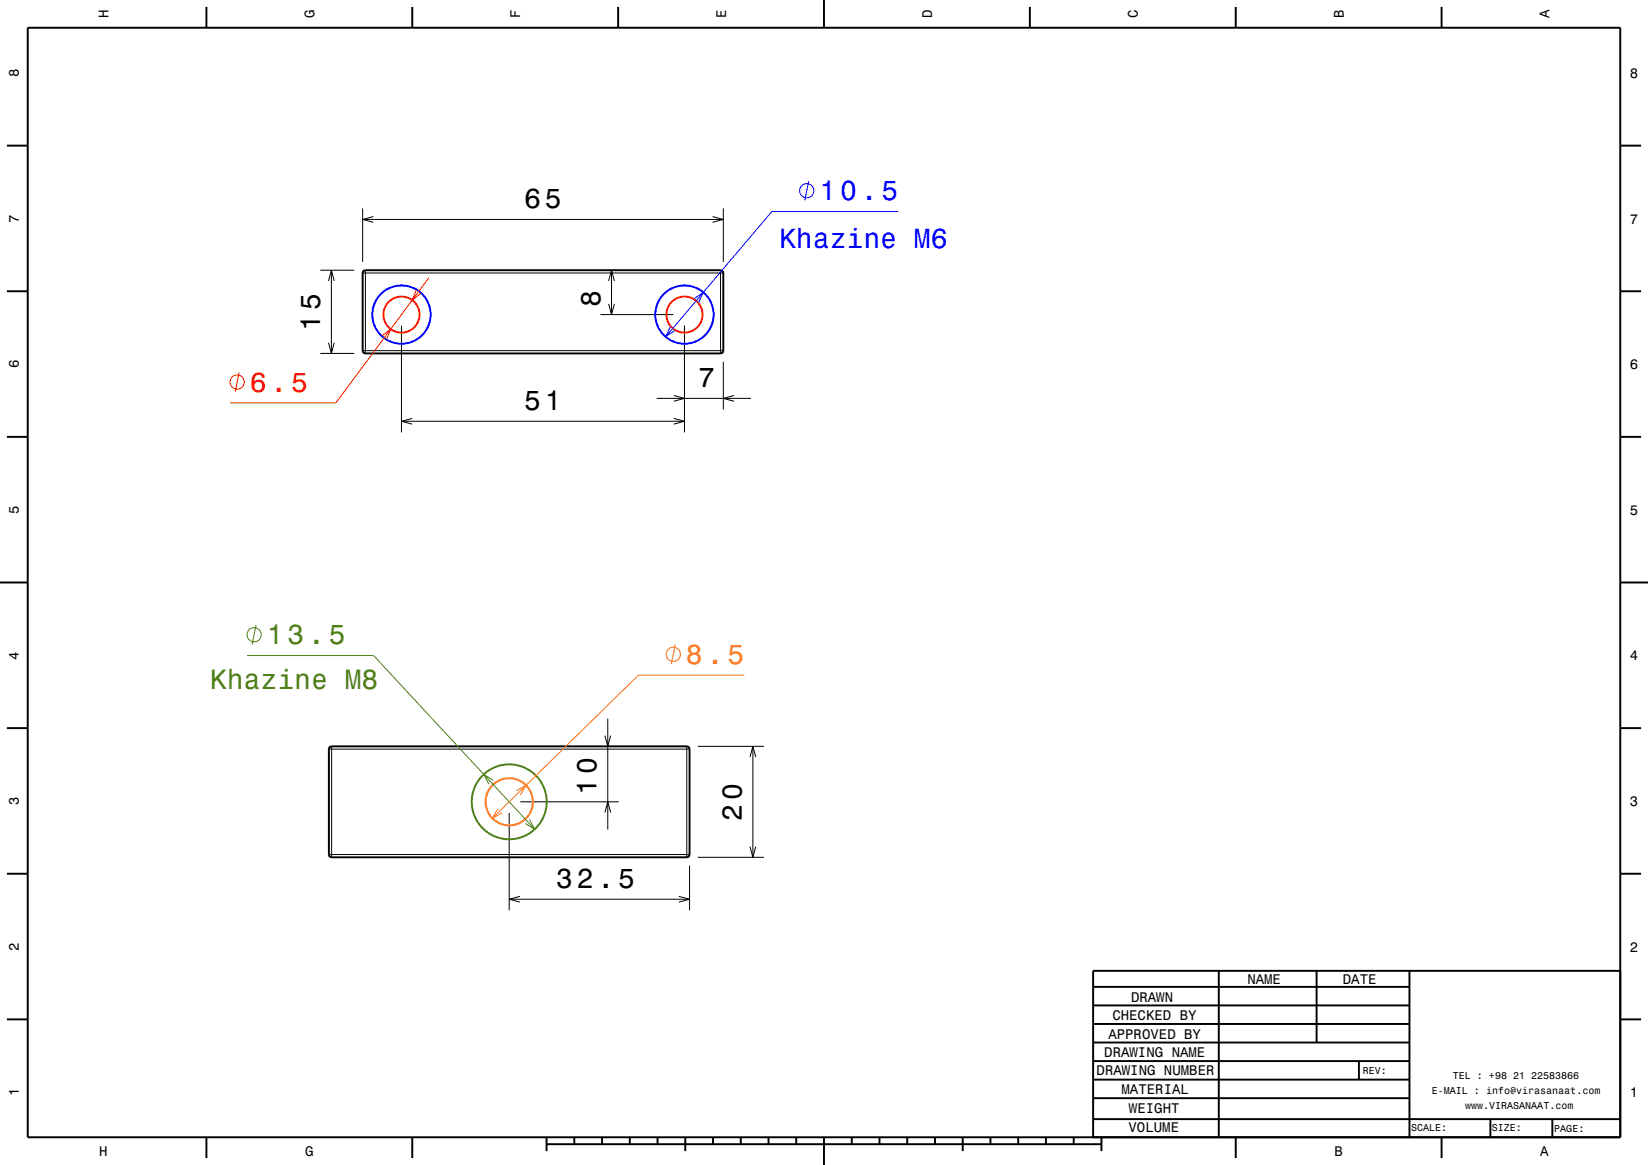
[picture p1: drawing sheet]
<svg xmlns="http://www.w3.org/2000/svg" width="297mm" height="210mm" viewBox="0 0 297 210" stroke-linecap="round" stroke-linejoin="round" font-family="sans-serif">
<g fill="none" stroke="#000" stroke-width=".18">
<path d="M65.4 37.6v9.6M65.4 39.6h65M67.3 39l-1.9 .6 1.9 .5M128.4 39l2 .6-2 .5M130.4 37.6v9.6M57.7 48.7h6.2M59.2 50.6l.5-1.9 .5 1.9M59.7 48.7v15M65.4 49.2h65M65.9 48.7v15M72.4 58.7v19.2M108.2 56.7h13.2"/>
<path d="M109.7 54.8l.5 1.9 .5-1.9M109.7 50.6l.5-1.9 .5 1.9M110.2 48.7v8M123.4 58.7v19.2M129.9 48.7v15M57.7 63.7h6.2M59.2 61.8l.5 1.9 .5-1.9M65.4 63.2h65M72.4 75.9h51M74.3 75.4l-1.9 .5 1.9 .6M118.4 71.8h17M121.4 71.3l2 .5-2 .5"/>
<path d="M121.4 75.4l2 .5-2 .6M130.4 65.2v8.6M132.3 71.3l-1.9 .5 1.9 .5M59.3 135h65M59.8 134.5v20M109 132.6l.5 1.9 .5-1.9M109.5 129.5v20M123.8 134.5v20M125.8 134.5h11.9M135.2 136.5l.5-2 .5 2M135.7 134.5v20M59.3 154h65"/>
<path d="M91.8 146.5v17.6M93.8 144.5h17.7M109 146.5l.5-2 .5 2M124.3 156v8.1M125.8 154.5h11.9M135.2 152.6l.5 1.9 .5-1.9M91.8 162.1h32.5M93.7 161.6l-1.9 .5 1.9 .5M122.3 161.6l2 .5-2 .5"/>
</g>
<g fill="none" stroke="#f00" stroke-width=".35">
<circle cx="72.4" cy="56.7" r="3.2"/>
<circle cx="123.4" cy="56.7" r="3.3"/>
</g>
<g fill="none" stroke="#00f" stroke-width=".35">
<circle cx="72.4" cy="56.7" r="5.2"/>
<circle cx="123.4" cy="56.7" r="5.2"/>
</g>
<g fill="none" stroke="#000" stroke-width=".35">
<path d="M5 5h287v200h-287zM37.2 1.3v3.7M74.3 1.3v3.7M111.4 1.3v3.7M148.5 0v5M185.6 1.3v3.7M222.7 1.3v3.7M259.8 1.3v3.7M1.2 26.3h3.8M292 26.3h3.8M1.2 52.5h3.8M65.4 48.9l.5-.2h64a.51 .51 0 0 1 .5 .5v14a.5 .5 0 0 1-.5 .5h-64a.5 .5 0 0 1-.5-.5z"/>
<path d="M292 52.5h3.8M1.2 78.8h3.8M292 78.8h3.8M0 105h5M292 105h5M1.2 131.3h3.8M59.4 134.8l.4-.3h64a.5 .5 0 0 1 .5 .5v19a.5 .5 0 0 1-.5 .5h-64a.5 .5 0 0 1-.5-.5zM292 131.3h3.8M1.2 157.5h3.8M292 157.5h3.8M197 177.9h57M219.6 174.9v30"/>
<path d="M237.3 175v12.9M254 175v30M292 175h-95v30M1.2 183.8h3.8M197 181.2h57M197 184.6h57M197 187.9h57M197 191.3h57M197 194.6h57M197 198h57M244.9 191.3v3.3M292 183.8h3.8"/>
<path d="M37.2 205v3.8M74.3 205v3.8M98.5 206.3h100M98.5 205v2.5M103.5 205v1.3M108.5 205v1.3M113.5 205v1.3M118.5 205v1.3M123.5 205v2.5M128.5 205v1.3M133.5 205v1.3M138.5 205v1.3"/>
<path d="M143.5 205v1.3M148.5 205v5M153.5 205v1.3M158.5 205v1.3M163.5 205v1.3M168.5 205v1.3M173.5 205v2.5M178.5 205v1.3M183.5 205v1.3M188.5 205v1.3M193.5 205v1.3M197 201.7h95"/>
<path d="M198.5 205v2.5M222.7 205v3.8M259.8 205v3.8M268.6 201.7v3.3M279.8 201.8v3.2"/>
</g>
<circle cx="91.8" cy="144.5" r="4.3" fill="none" stroke="#ff8000" stroke-width=".35"/>
<circle cx="91.8" cy="144.5" r="6.7" fill="none" stroke="#4e8017" stroke-width=".35"/>
<g fill="none" stroke="#00f" stroke-width=".18">
<path d="M145.7 32.6l-.7 3.5M161.9 38.1h-22.8l-19.1 22.6M120.8 58.9l-.8 1.8 1.6-1.1M125.1 53.8l1.6-1.1-.8 1.8"/>
<circle cx="145.4" cy="34.4" r="1.28"/>
</g>
<g fill="none" stroke="#f00" stroke-width=".18">
<path d="M75 52.2l-.7 1.9 1.6-1.2M77.3 50.1l-16.8 22.5h-19M43.1 67.1l-.7 3.5M68.8 60.6l1.6-1.3-.7 1.9"/>
<circle cx="42.7" cy="68.9" r="1.28"/>
</g>
<g fill="none" stroke="#4e8017" stroke-width=".18">
<path d="M44.5 118.2h22.8l29.1 31.3M46.2 112.7l-.8 3.5M88.9 140.6l-1.7-1 .9 1.8M95.4 147.7l1 1.8-1.7-1.1"/>
<circle cx="45.8" cy="114.4" r="1.28"/>
</g>
<g fill="none" stroke="#ff8000" stroke-width=".18">
<path d="M121.7 116.2l-.7 3.5M134.1 121.7h-19l-26.4 25.8M89.8 145.8l-1.1 1.7 1.8-1M93.1 142.5l1.7-.9-1 1.7"/>
<circle cx="121.3" cy="118" r="1.28"/>
</g>
<g font-size="5">
<text x="94.5" y="37.6">65</text>
<text x="57.7" y="59.6" transform="rotate(-90 57.7 59.6)">15</text>
<text x="108.2" y="55.3" transform="rotate(-90 108.2 55.3)">8</text>
<text x="125.8" y="69.8">7</text>
<text x="94.5" y="73.9">51</text>
<text x="107.5" y="143.3" transform="rotate(-90 107.5 143.3)">10</text>
<text x="133.7" y="147.9" transform="rotate(-90 133.7 147.9)">20</text>
<text x="100.2" y="160.1">32.5</text>
</g>
<g font-size="5" fill="#00f">
<text x="147.7" y="36.1">10.5</text>
<text x="140.4" y="44.7">Khazine M6</text>
</g>
<text font-size="5" fill="#f00" x="45" y="70.6">6.5</text>
<g font-size="5" fill="#4e8017">
<text x="48.1" y="116.2">13.5</text>
<text x="37.8" y="124.3">Khazine M8</text>
</g>
<text font-size="5" fill="#ff8000" x="123.6" y="119.7">8.5</text>
<g font-size="2.5">
<text x="19.6" y="3.3" transform="rotate(-90 19.6 3.3)">H</text>
<text x="56.7" y="3.3" transform="rotate(-90 56.7 3.3)">G</text>
<text x="93.8" y="3.3" transform="rotate(-90 93.8 3.3)">F</text>
<text x="130.9" y="3.3" transform="rotate(-90 130.9 3.3)">E</text>
<text x="168" y="3.3" transform="rotate(-90 168 3.3)">D</text>
<text x="205.1" y="3.3" transform="rotate(-90 205.1 3.3)">C</text>
<text x="242.2" y="3.3" transform="rotate(-90 242.2 3.3)">B</text>
<text x="279.3" y="3.3" transform="rotate(-90 279.3 3.3)">A</text>
<text x="3.4" y="13.9" transform="rotate(-90 3.4 13.9)">8</text>
<text x="293.7" y="14">8</text>
<text x="3.4" y="40.1" transform="rotate(-90 3.4 40.1)">7</text>
<text x="293.7" y="40.3">7</text>
<text x="3.4" y="66.4" transform="rotate(-90 3.4 66.4)">6</text>
<text x="293.7" y="66.5">6</text>
<text x="3.4" y="92.6" transform="rotate(-90 3.4 92.6)">5</text>
<text x="293.7" y="92.8">5</text>
<text x="3.4" y="118.9" transform="rotate(-90 3.4 118.9)">4</text>
<text x="293.7" y="119">4</text>
<text x="3.4" y="145.1" transform="rotate(-90 3.4 145.1)">3</text>
<text x="293.7" y="145.3">3</text>
<text x="3.4" y="171.4" transform="rotate(-90 3.4 171.4)">2</text>
<text x="293.7" y="171.5">2</text>
<text x="224.8" y="177.3">NAME</text>
<text x="242" y="177.3">DATE</text>
<text x="200.5" y="183.9">CHECKED BY</text>
<text x="203.8" y="180.5">DRAWN</text>
<text x="199" y="190.6">DRAWING NAME</text>
<text x="199.7" y="187.2">APPROVED BY</text>
<text x="3.4" y="197.6" transform="rotate(-90 3.4 197.6)">1</text>
<text x="197.6" y="193.8">DRAWING NUMBER</text>
<text x="202.1" y="197.2">MATERIAL</text>
<text x="293.7" y="197.8">1</text>
<text x="203.5" y="200.6">WEIGHT</text>
<text x="17.9" y="208.4">H</text>
<text x="55" y="208.4">G</text>
<text x="203.4" y="204.1">VOLUME</text>
<text x="240.5" y="208.4">B</text>
<text x="277.6" y="208.4">A</text>
</g>
<g font-size="1.8">
<text x="245.6" y="193.6">REV:</text>
<text x="258" y="197.2">E-MAIL : info@virasanaat.com</text>
<text x="261.8" y="194.6">TEL : +98 21 22583866</text>
<text x="254.3" y="203.9">SCALE:</text>
<text x="264" y="199.9">www.VIRASANAAT.com</text>
<text x="268.8" y="203.9">SIZE:</text>
<text x="280.1" y="204">PAGE:</text>
</g>
</svg>
